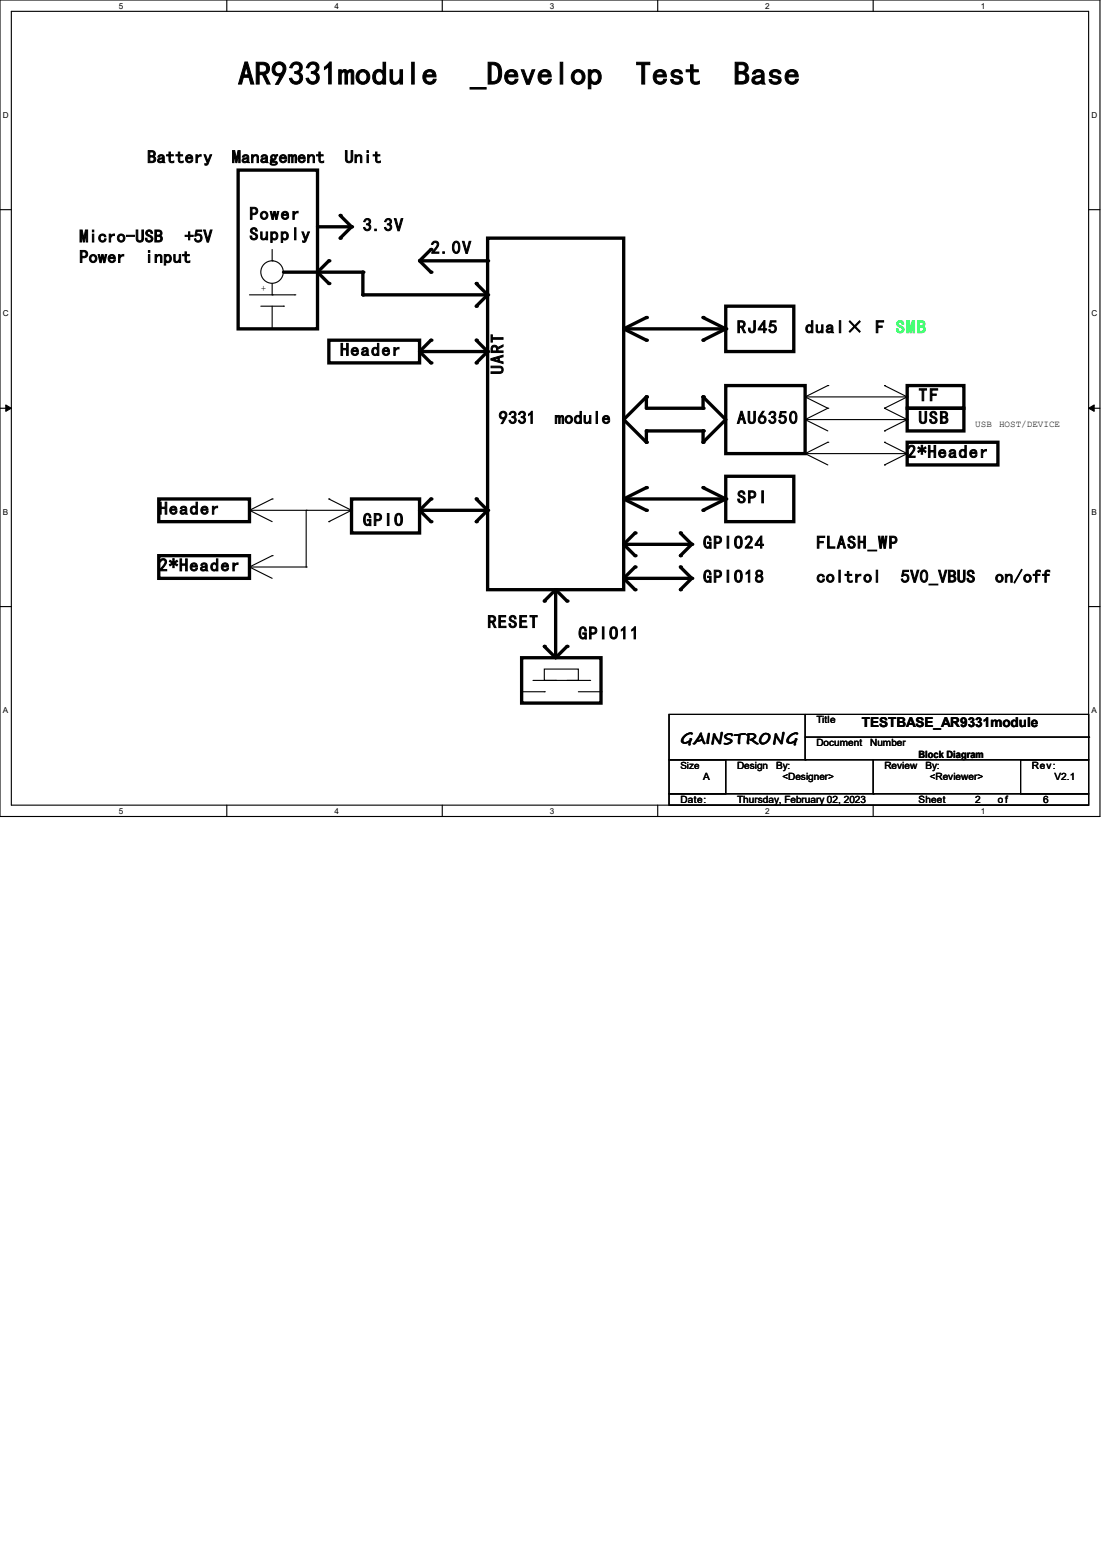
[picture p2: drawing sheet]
<svg xmlns="http://www.w3.org/2000/svg" width="210mm" height="297mm" viewBox="0 0 210 297" stroke-linecap="round" stroke-linejoin="round" font-family="sans-serif">
<g fill="none" stroke="#000" stroke-width=".21">
<path d="M0 0h209.4v155.4h-209.4zM2.2 2.2h205.1v151.1h-205.1zM43.2 0v2.2M84.2 0v2.2M125.2 0v2.2M166.2 0v2.2M0 39.9h2.2M207.3 39.9h2.1M47.5 56.1h8.6M49.7 58.3h4.3M51.8 49.7h.1M51.8 56.1h.1"/>
<path d="M51.8 47.5v2.2M51.8 54v2.1M51.8 58.3v4.3M54 58.3h.1M56.1 56.1h.1M0 77.7h2.2M51.8 62.6h.1M153.3 75.6h.1M153.3 79.9h.1M153.3 75.6h19.4M153.3 75.6l4.3 2.1M153.3 79.9h19.4"/>
<path d="M153.3 79.9l4.3 2.1M157.6 73.4h.1M157.6 77.7h.1M157.6 73.4l-4.3 2.2M157.6 77.7l-4.3 2.2M168.4 73.4h.1M168.4 77.7h.1M168.4 73.4l4.3 2.2M168.4 77.7l4.3 2.2M172.7 75.6h.1M172.7 79.9h.1M172.7 75.6l-4.3 2.1"/>
<path d="M172.7 79.9l-4.3 2.1M207.3 77.7h2.1M47.5 97.2h.1M47.5 97.2l4.3 2.1M47.5 97.2h19.4M51.8 95h.1M51.8 95l-4.3 2.2M58.3 97.2h.1M58.3 97.2v10.7M62.6 99.3h.1M62.6 95h.1M62.6 95l4.3 2.2"/>
<path d="M66.9 97.2h.1M66.9 97.2l-4.3 2.1M153.3 86.4h.1M153.3 86.4h19.4M153.3 86.4l4.3 2.1M157.6 84.2h.1M157.6 84.2l-4.3 2.2M168.4 82h.1M168.4 84.2h.1M168.4 88.5h.1M168.4 84.2l4.3 2.2M172.7 86.4h.1"/>
<path d="M172.7 86.4l-4.3 2.1M0 115.5h2.2M47.5 107.9h.1M47.5 107.9l4.3 2.2M47.5 107.9h10.8M51.8 105.8h.1M51.8 105.8l-4.3 2.1M58.3 107.9h.1M207.3 115.5h2.1M99.3 131.7h4.3M101.5 129.5h4.3M103.6 127.4h6.5v2.1h-6.5z"/>
<path d="M103.6 131.7h.1M105.8 129.5h.1M107.9 129.5h4.4M110.1 131.7h4.3M112.3 129.5h.1M114.4 131.7h.1M127.4 136h79.9v8.7h-79.9zM153.3 136v8.7M43.2 153.3v2.1M84.2 153.3v2.1M125.2 153.3v2.1M127.4 144.7h10.8v6.4h-10.8z"/>
<path d="M127.4 151.1h79.9v2.2h-79.9zM153.3 144.7h.1M153.3 140.3h54M166.2 151.1h.1M166.2 144.7v6.4M166.2 153.3v2.1M194.3 144.7h13v6.4h-13zM207.3 140.3h.1"/>
<circle cx="51.8" cy="51.8" r="2.14"/>
</g>
<path d="M1.1 77.1l1.1 .6-1.1 .6zM207.3 77.7l1-.6v1.2z" fill="#000"/>
<path d="M1.1 77.1l1.1 .6-1.1 .6zM207.3 77.7l1-.6v1.2z" fill="none" stroke="#000" stroke-width=".19"/>
<g fill="none" stroke="#000" stroke-width=".63">
<path d="M45.3 32.4h15.2v30.2h-15.2zM54 51.8h15.1v4.3h23.7M60.5 43.2h6.4M62.6 49.7l-2.1 2.1 2.1 2.2M64.8 41l2.1 2.2M66.9 43.2l-2.1 2.1M79.9 49.7l2.1 2.1M79.9 49.7h12.9M82 47.5l-2.1 2.2M90.7 54l2.1 2.1M92.8 45.3h25.9v67h-25.9zM92.8 56.1l-2.1 2.2"/>
<path d="M138.2 58.3h12.9v8.6h-12.9zM62.6 64.8h17.3v4.3h-17.3zM79.9 66.9l2.1 2.2M79.9 66.9h12.9M82 64.8l-2.1 2.1M90.7 64.8l2.1 2.1M92.8 66.9l-2.1 2.2M118.7 62.6l4.4 2.2M118.7 62.6h19.5M118.7 79.9l4.4-4.3v2.1h10.8v-2.1l4.3 4.3-4.3 4.3v-2.2h-10.8v2.2zM123.1 60.5l-4.4 2.1M133.9 60.5l4.3 2.1"/>
<path d="M138.2 73.4h15.1v13h-15.1zM138.2 62.6l-4.3 2.2M172.7 73.4h10.8v4.3h-10.8zM172.7 77.7h10.8v4.3h-10.8zM30.2 95h17.3v4.3h-17.3zM66.9 95h13v6.5h-13zM79.9 97.2l2.1 2.1M79.9 97.2h12.9M82 95l-2.1 2.2M90.7 95l2.1 2.2M92.8 97.2l-2.1 2.1M118.7 95l4.4 2.2"/>
<path d="M118.7 95h19.5M123.1 92.8l-4.4 2.2M133.9 92.8l4.3 2.2M138.2 90.7h12.9v8.6h-12.9zM138.2 95l-4.3 2.2M172.7 84.2h17.3v4.3h-17.3zM30.2 105.8h17.3v4.3h-17.3zM105.8 112.3l-2.2 2.1M105.8 112.3l2.1 2.1M105.8 112.3v12.9M118.7 103.6h13M118.7 103.6l2.2 2.2"/>
<path d="M118.7 110.1l2.2 2.2M118.7 110.1h13M120.9 101.5l-2.2 2.1M120.9 107.9l-2.2 2.2M129.5 101.5l2.2 2.1M129.5 107.9l2.2 2.2M131.7 103.6l-2.2 2.2M131.7 110.1l-2.2 2.2M99.3 125.2h15.1v8.7h-15.1zM103.6 123.1l2.2 2.1M107.9 123.1l-2.1 2.1"/>
</g>
<g fill="#000">
<circle cx="62.6" cy="54" r=".32"/>
<circle cx="62.6" cy="49.7" r=".32"/>
<circle cx="64.8" cy="45.3" r=".32"/>
<circle cx="64.8" cy="41" r=".32"/>
<circle cx="66.9" cy="43.2" r=".32"/>
<circle cx="69.1" cy="51.8" r=".32"/>
<circle cx="69.1" cy="56.1" r=".32"/>
<circle cx="82" cy="47.5" r=".32"/>
<circle cx="82" cy="51.8" r=".32"/>
<circle cx="90.7" cy="58.3" r=".32"/>
<circle cx="90.7" cy="54" r=".32"/>
<circle cx="92.8" cy="56.1" r=".32"/>
<circle cx="92.8" cy="49.7" r=".32"/>
<circle cx="82" cy="69.1" r=".32"/>
<circle cx="82" cy="64.8" r=".32"/>
<circle cx="90.7" cy="69.1" r=".32"/>
<circle cx="90.7" cy="64.8" r=".32"/>
<circle cx="92.8" cy="66.9" r=".32"/>
<circle cx="123.1" cy="75.6" r=".32"/>
<circle cx="123.1" cy="64.8" r=".32"/>
<circle cx="123.1" cy="60.5" r=".32"/>
<circle cx="133.9" cy="60.5" r=".32"/>
<circle cx="133.9" cy="64.8" r=".32"/>
<circle cx="133.9" cy="75.6" r=".32"/>
<circle cx="133.9" cy="77.7" r=".32"/>
<circle cx="138.2" cy="62.6" r=".32"/>
<circle cx="82" cy="99.3" r=".32"/>
<circle cx="82" cy="95" r=".32"/>
<circle cx="90.7" cy="95" r=".32"/>
<circle cx="90.7" cy="99.3" r=".32"/>
<circle cx="92.8" cy="97.2" r=".32"/>
<circle cx="123.1" cy="92.8" r=".32"/>
<circle cx="123.1" cy="97.2" r=".32"/>
<circle cx="123.1" cy="84.2" r=".32"/>
<circle cx="123.1" cy="82" r=".32"/>
<circle cx="133.9" cy="82" r=".32"/>
<circle cx="133.9" cy="92.8" r=".32"/>
<circle cx="133.9" cy="97.2" r=".32"/>
<circle cx="133.9" cy="84.2" r=".32"/>
<circle cx="138.2" cy="95" r=".32"/>
<circle cx="103.6" cy="114.4" r=".32"/>
<circle cx="105.8" cy="112.3" r=".32"/>
<circle cx="108" cy="114.4" r=".32"/>
<circle cx="120.9" cy="112.3" r=".32"/>
<circle cx="120.9" cy="105.8" r=".32"/>
<circle cx="120.9" cy="101.5" r=".32"/>
<circle cx="120.9" cy="108" r=".32"/>
<circle cx="129.5" cy="105.8" r=".32"/>
<circle cx="129.5" cy="101.5" r=".32"/>
<circle cx="129.5" cy="112.3" r=".32"/>
<circle cx="129.5" cy="108" r=".32"/>
<circle cx="131.7" cy="103.6" r=".32"/>
<circle cx="131.7" cy="110.1" r=".32"/>
<circle cx="103.6" cy="123.1" r=".32"/>
<circle cx="107.9" cy="123.1" r=".32"/>
</g>
<g font-size="6.2">
<text x="45.3" y="16.1">AR9331module</text>
<text x="89.5" y="16.1">_Develop</text>
<text x="120.9" y="16.1">Test</text>
<text x="139.7" y="16.1">Base</text>
</g>
<g font-size="3.4">
<text x="28.1" y="31">Battery</text>
<text x="44.2" y="31">Management</text>
<text x="65.6" y="31">Unit</text>
<text x="47.5" y="41.8">Power</text>
<text x="15.1" y="46.1">Micro-USB</text>
<text x="35.2" y="46.1">+5V</text>
<text x="47.5" y="45.7">Supply</text>
<text x="69.1" y="44">3.3V</text>
<text x="15.1" y="50">Power</text>
<text x="27.6" y="50">input</text>
<text x="82" y="48.3">2.0V</text>
<text x="140.3" y="63.4">RJ45</text>
<text x="153.3" y="63.4">dual× F SMB</text>
<text x="64.8" y="67.7">Header</text>
<text x="95.8" y="71.2" transform="rotate(-90 95.8 71.2)">UART</text>
<text x="174.9" y="76.4">TF</text>
<text x="95" y="80.7">9331</text>
<text x="105.7" y="80.7">module</text>
<text x="140.3" y="80.7">AU6350</text>
<text x="174.9" y="80.7">USB</text>
<text x="172.7" y="87.2">2*Header</text>
<text x="140.3" y="95.8">SPI</text>
<text x="30.2" y="98">Header</text>
<text x="69.1" y="100.1">GPIO</text>
<text x="133.9" y="104.4">GPIO24</text>
<text x="155.4" y="104.4">FLASH_WP</text>
<text x="30.2" y="108.8">2*Header</text>
<text x="133.9" y="110.9">GPIO18</text>
<text x="155.4" y="110.9">coltrol</text>
<text x="171.5" y="110.9">5V0_VBUS</text>
<text x="189.4" y="110.9">on/off</text>
<text x="92.8" y="119.5">RESET</text>
<text x="110.1" y="121.7">GPIO11</text>
</g>
<text font-size="3" x="129.5" y="141.6">GAINSTRONG</text>
<text font-size="2.6" x="164.1" y="138.4">TESTBASE_AR9331module</text>
<g font-size="1.9">
<text x="155.4" y="137.7">Title</text>
<text x="155.4" y="142">Document</text>
<text x="165.7" y="142">Number</text>
<text x="129.5" y="146.3">Size</text>
<text x="133.9" y="148.5">A</text>
<text x="140.3" y="146.3">Design</text>
<text x="147.7" y="146.3">By:</text>
<text x="149" y="148.5">&lt;Designer&gt;</text>
<text x="168.4" y="146.3">Review</text>
<text x="174.9" y="144.3">Block Diagram</text>
<text x="176.2" y="146.3">By:</text>
<text x="177" y="148.5">&lt;Reviewer&gt;</text>
<text x="196.5" y="146.3">Rev:</text>
<text x="200.8" y="148.5">V2.1</text>
<text x="129.5" y="152.8">Date:</text>
<text x="140.3" y="152.8">Thursday, February 02, 2023</text>
<text x="174.9" y="152.8">Sheet</text>
<text x="185.7" y="152.8">2</text>
<text x="190" y="152.8">of</text>
<text x="198.6" y="152.8">6</text>
</g>
<g font-size="1.8">
<text x="49.7" y="55.4">+</text>
<text x="185.7" y="81.3">USB</text>
<text x="190.2" y="81.3">HOST/DEVICE</text>
</g>
<g font-size="1.6">
<text x="22.6" y="1.7">5</text>
<text x="63.7" y="1.7">4</text>
<text x="104.7" y="1.7">3</text>
<text x="145.7" y="1.7">2</text>
<text x="186.7" y="1.7">1</text>
<text x=".6" y="22.4">D</text>
<text x="207.8" y="22.4">D</text>
<text x=".6" y="60.2">C</text>
<text x="207.8" y="60.2">C</text>
<text x=".6" y="98">B</text>
<text x="207.8" y="98">B</text>
<text x=".6" y="135.8">A</text>
<text x="207.8" y="135.8">A</text>
<text x="22.6" y="154.9">5</text>
<text x="63.7" y="154.9">4</text>
<text x="104.7" y="154.9">3</text>
<text x="145.7" y="154.9">2</text>
<text x="186.7" y="154.9">1</text>
</g>
</svg>
